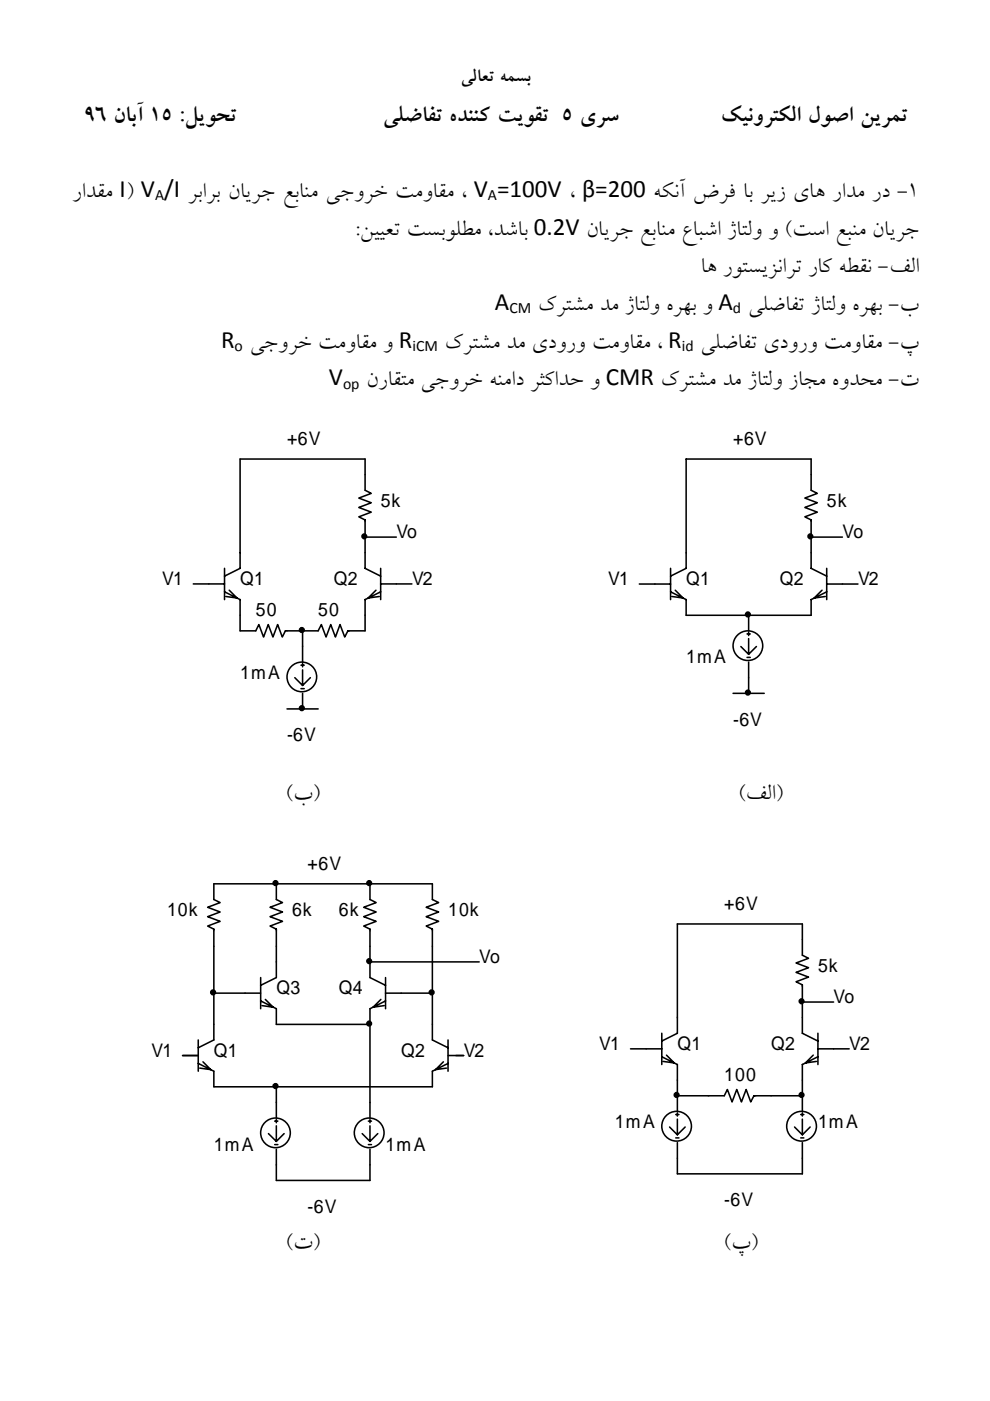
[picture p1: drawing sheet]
<svg xmlns="http://www.w3.org/2000/svg" width="210mm" height="297mm" viewBox="0 0 210 297" stroke-linecap="round" stroke-linejoin="round" font-family="sans-serif">
<g fill="none" stroke="#000" stroke-width=".33">
<path d="M77.4 113.9h6.6M172 113.9h6.6M41 123.8h6.6M47.6 122.2l3.3-1.7v-23.2h26.5v6.6l1.3 .7-2.6 1 2.6 1-2.6 1 2.6 1-2.6 1 1.3 .6v10.3l3.3 1.7M47.6 125.5l3.3 1.6v6.7h3.3l.7-1.4 1 2.7 1-2.7 1 2.7 1-2.7 1 2.7 .6-1.3h7l.6-1.4 1 2.7 1-2.7 1 2.7 1-2.7 1 2.7 .7-1.3h3.6v-6.7l3.3-1.6M47.6 120.5v6.6M48.6 125.1l1.6 1.7-2.3-.3M64.2 133.8v6.6M79.7 125.1l-1.6 1.7 2.3-.3M80.7 123.8h6.6M80.7 120.5v6.6M135.6 123.8h6.6"/>
<path d="M142.2 122.2l3.3-1.7v-23.2h26.5v6.6l1.3 .7-2.7 1 2.7 1-2.7 1 2.7 1-2.7 1 1.4 .6v10.3l3.3 1.7M142.2 125.5l3.3 1.6v3.4h26.5v-3.4l3.3-1.6M142.2 120.5v6.6M143.2 125.1l1.6 1.7-2.3-.3M158.4 139.4h.7M158.4 134.4h.7M158.7 135.4v3.3l-1.6-1.6M158.7 130.5v3.3M158.7 134.1v.6M160.4 137.1l-1.7 1.6M174.3 125.1l-1.7 1.7 2.4-.3M175.3 123.8h6.6"/>
<path d="M175.3 120.5v6.6M60.9 150.3h6.6M63.8 146h.7M63.8 141h.7M64.2 142v3.3l-1.7-1.6M64.2 140.7v.7M64.2 147v3.3M65.8 143.7l-1.6 1.6M155.4 147h6.6M158.7 140.4v6.6M58.6 187.4v3.3l1.3 .7-2.6 1 2.6 1-2.6 1 2.6 .9-2.6 1 1.3 .7v10.3l-3.3 1.6M78.4 187.4v3.3l1.4 .7-2.7 1 2.7 1-2.7 1 2.7 .9-2.7 1 1.3 .7v10.3l3.3 1.6"/>
<path d="M45.3 210.6h10M55.3 212.2l3.3 1.7v3.3h19.8M55.3 207.3v6.6M56.3 211.9l1.6 1.7-2.3-.4M78.4 203.9h23.2M80.8 211.9l-1.7 1.7 2.3-.4M81.7 212.2l-3.3 1.7v23.1M81.7 207.3v6.6M81.7 210.6h10M140.3 219.1v6.6M170.1 212.4h6.6M173.4 219.1v6.6"/>
<path d="M38.7 223.8h3.3M42 222.1l3.3-1.6v-23.5l-1.3-.7 2.7-1-2.7-.9 2.7-1-2.7-1 2.7-1-1.4-.7v-3.3h46.4v3.3l1.3 .7-2.6 1 2.6 1-2.6 1 2.6 .9-2.6 1 1.3 .7v23.5l3.3 1.6M42 225.5l3.3 1.6v3.3h46.4v-3.3l3.3-1.6M42 220.5v6.6M43 225.1l1.7 1.7-2.3-.3M58.3 237.7h.6M58.6 238.7v3.3l-1.7-1.7M58.6 230.4v6.6M58.6 237.4v.6M78.1 237.7h.7M78.4 238.7v3.3l-1.6-1.7M78.4 237.4v.6"/>
<path d="M94 225.1l-1.6 1.7 2.3-.3M95 223.8h3.3M95 220.5v6.6M133.7 222.4h6.6M140.3 220.7l3.3-1.6v-23.2h26.5v6.6l1.3 .7-2.6 1 2.6 1-2.6 1 2.6 1-2.6 1 1.3 .6v10.3l3.3 1.6M140.3 224l3.3 1.7v9.9M141.3 223.7l1.7 1.7-2.4-.4M143.3 236.3h.7M143.6 232.3h10l.6-1.3 1 2.6 1-2.6 1 2.6 1-2.6 1 2.6 .7-1.3h10.2M143.6 237.3v3.3l-1.6-1.6M143.6 236v.6M145.3 239l-1.7 1.6"/>
<path d="M169.8 236.3h.6M170.1 237.3v3.3l-1.6-1.6M170.1 236v.6M171.8 239l-1.7 1.6M172.4 223.7l-1.6 1.7 2.3-.4M173.4 224l-3.3 1.7v9.9M173.4 222.4h6.6M58.3 242.7h.6M58.6 243.7v6.6h19.8v-6.6M60.2 240.3l-1.6 1.7M78.1 242.7h.7M80.1 240.3l-1.7 1.7"/>
<path d="M143.3 241.3h.7M143.6 242.3v6.6h26.5v-6.6M169.8 241.3h.6"/>
<circle cx="158.6" cy="136.9" r="3.1"/>
<circle cx="64" cy="143.5" r="3.1"/>
<circle cx="143.4" cy="238.8" r="3.2"/>
<circle cx="169.9" cy="238.8" r="3.2"/>
<circle cx="58.4" cy="240.2" r="3.1"/>
<circle cx="78.3" cy="240.2" r="3.1"/>
</g>
<g fill="#000" stroke="#000" stroke-width=".33">
<circle cx="77.2" cy="113.7" r=".49"/>
<circle cx="171.8" cy="113.7" r=".49"/>
<circle cx="64" cy="133.6" r=".5"/>
<circle cx="158.6" cy="130.3" r=".5"/>
<circle cx="64" cy="150.1" r=".5"/>
<circle cx="158.6" cy="146.8" r=".5"/>
<circle cx="58.4" cy="187.2" r=".49"/>
<circle cx="78.3" cy="187.2" r=".49"/>
<circle cx="45.2" cy="210.4" r=".5"/>
<circle cx="78.3" cy="203.8" r=".49"/>
<circle cx="78.3" cy="217" r=".49"/>
<circle cx="91.5" cy="210.4" r=".5"/>
<circle cx="169.9" cy="212.3" r=".49"/>
<circle cx="58.4" cy="230.3" r=".49"/>
<circle cx="143.5" cy="232.1" r=".5"/>
<circle cx="169.9" cy="232.1" r=".49"/>
</g>
<g font-size="5.3">
<text x="17.8" y="25.7">96 نابآ 15 :ليوحت</text>
<text x="81" y="25.7">يلضافت هدننك تيوقت 5 يرس</text>
<text x="152.7" y="25.7">ك نيورتكال لوصا نيرمت</text>
<text x="15.3" y="41.8">رادقم I) V /I رابرب نايرج عاب نم يجورخ تمواقم ، V =100V ، β=200 هكآن ضرف با ريز ياه رادم رد -1</text>
<text x="75.2" y="49.8">:نييعت تسبولطم ،دش با 0.2V نايرج عاب نم عابشا ژا لتو و )تسا عبنم نايرج</text>
<text x="148.4" y="57.8">اه روتسيزانرت راك هطقن -فال</text>
<text x="104.9" y="65.7">A</text>
<text x="114" y="65.7">كرتشم دم ژا لتو هرهب و A يلضافت ژا لتو هرهب -ب</text>
<text x="46.9" y="73.7">R يجورخ تمواقم و R</text>
<text x="94.2" y="73.7">كرتشم دم يدورو تمواقم ، R</text>
<text x="148.4" y="73.7">يلضافت يدورو تمواقم -پ</text>
<text x="69.7" y="81.7">V</text>
<text x="77.6" y="81.7">نراقتم يجورخ هن امد رثكادح و CMR كرتشم دم ژا لتو زاجم هودحم -ت</text>
<text x="60.5" y="169.5">)ب(</text>
<text x="156.4" y="169.5">)فال(</text>
<text x="60.5" y="264.5">)ت(</text>
<text x="153.3" y="264.5">)پ(</text>
</g>
<text font-size="4.2" x="97.6" y="17.1">يلاعت همسب</text>
<g font-size="4">
<text x="60.9" y="94.3">+6V</text>
<text x="155.4" y="94.3">+6V</text>
<text x="80.7" y="107.5">5k</text>
<text x="175.3" y="107.5">5k</text>
<text x="84" y="114.2">Vo</text>
<text x="178.6" y="114.2">Vo</text>
<text x="34.4" y="124.1">V1</text>
<text x="50.9" y="124.1">Q1</text>
<text x="70.8" y="124.1">Q2</text>
<text x="87.4" y="124.1">V2</text>
<text x="128.9" y="124.1">V1</text>
<text x="145.5" y="124.1">Q1</text>
<text x="165.4" y="124.1">Q2</text>
<text x="181.9" y="124.1">V2</text>
<text x="54.2" y="130.7">50</text>
<text x="67.5" y="130.7">50</text>
<text x="50.9" y="144">1mA</text>
<text x="145.5" y="140.7">1mA</text>
<text x="155.4" y="153.9">-6V</text>
<text x="60.9" y="157.2">-6V</text>
<text x="65.2" y="184.4">+6V</text>
<text x="35.4" y="194.3">10k</text>
<text x="61.9" y="194.3">6k</text>
<text x="71.8" y="194.3">6k</text>
<text x="95" y="194.3">10k</text>
<text x="153.6" y="192.8">+6V</text>
<text x="101.6" y="204.2">Vo</text>
<text x="173.4" y="206.1">5k</text>
<text x="58.6" y="210.8">Q3</text>
<text x="71.8" y="210.8">Q4</text>
<text x="176.7" y="212.7">Vo</text>
<text x="32.1" y="224.1">V1</text>
<text x="45.4" y="224.1">Q1</text>
<text x="85.1" y="224.1">Q2</text>
<text x="98.3" y="224.1">V2</text>
<text x="127.1" y="222.7">V1</text>
<text x="143.6" y="222.7">Q1</text>
<text x="163.5" y="222.7">Q2</text>
<text x="180.1" y="222.7">V2</text>
<text x="153.6" y="229.3">100</text>
<text x="130.4" y="239.2">1mA</text>
<text x="173.4" y="239.2">1mA</text>
<text x="45.4" y="243.9">1mA</text>
<text x="81.8" y="243.9">1mA</text>
<text x="65.2" y="257.2">-6V</text>
<text x="153.6" y="255.8">-6V</text>
</g>
<g font-size="3.3">
<text x="32.9" y="42.5">A</text>
<text x="103.5" y="42.5">A</text>
<text x="108" y="66.4">CM</text>
<text x="155.4" y="66.4">d</text>
<text x="49.7" y="74.4">o</text>
<text x="87.5" y="74.4">iCM</text>
<text x="144.5" y="74.4">id</text>
<text x="72.7" y="82.4">op</text>
</g>
</svg>
